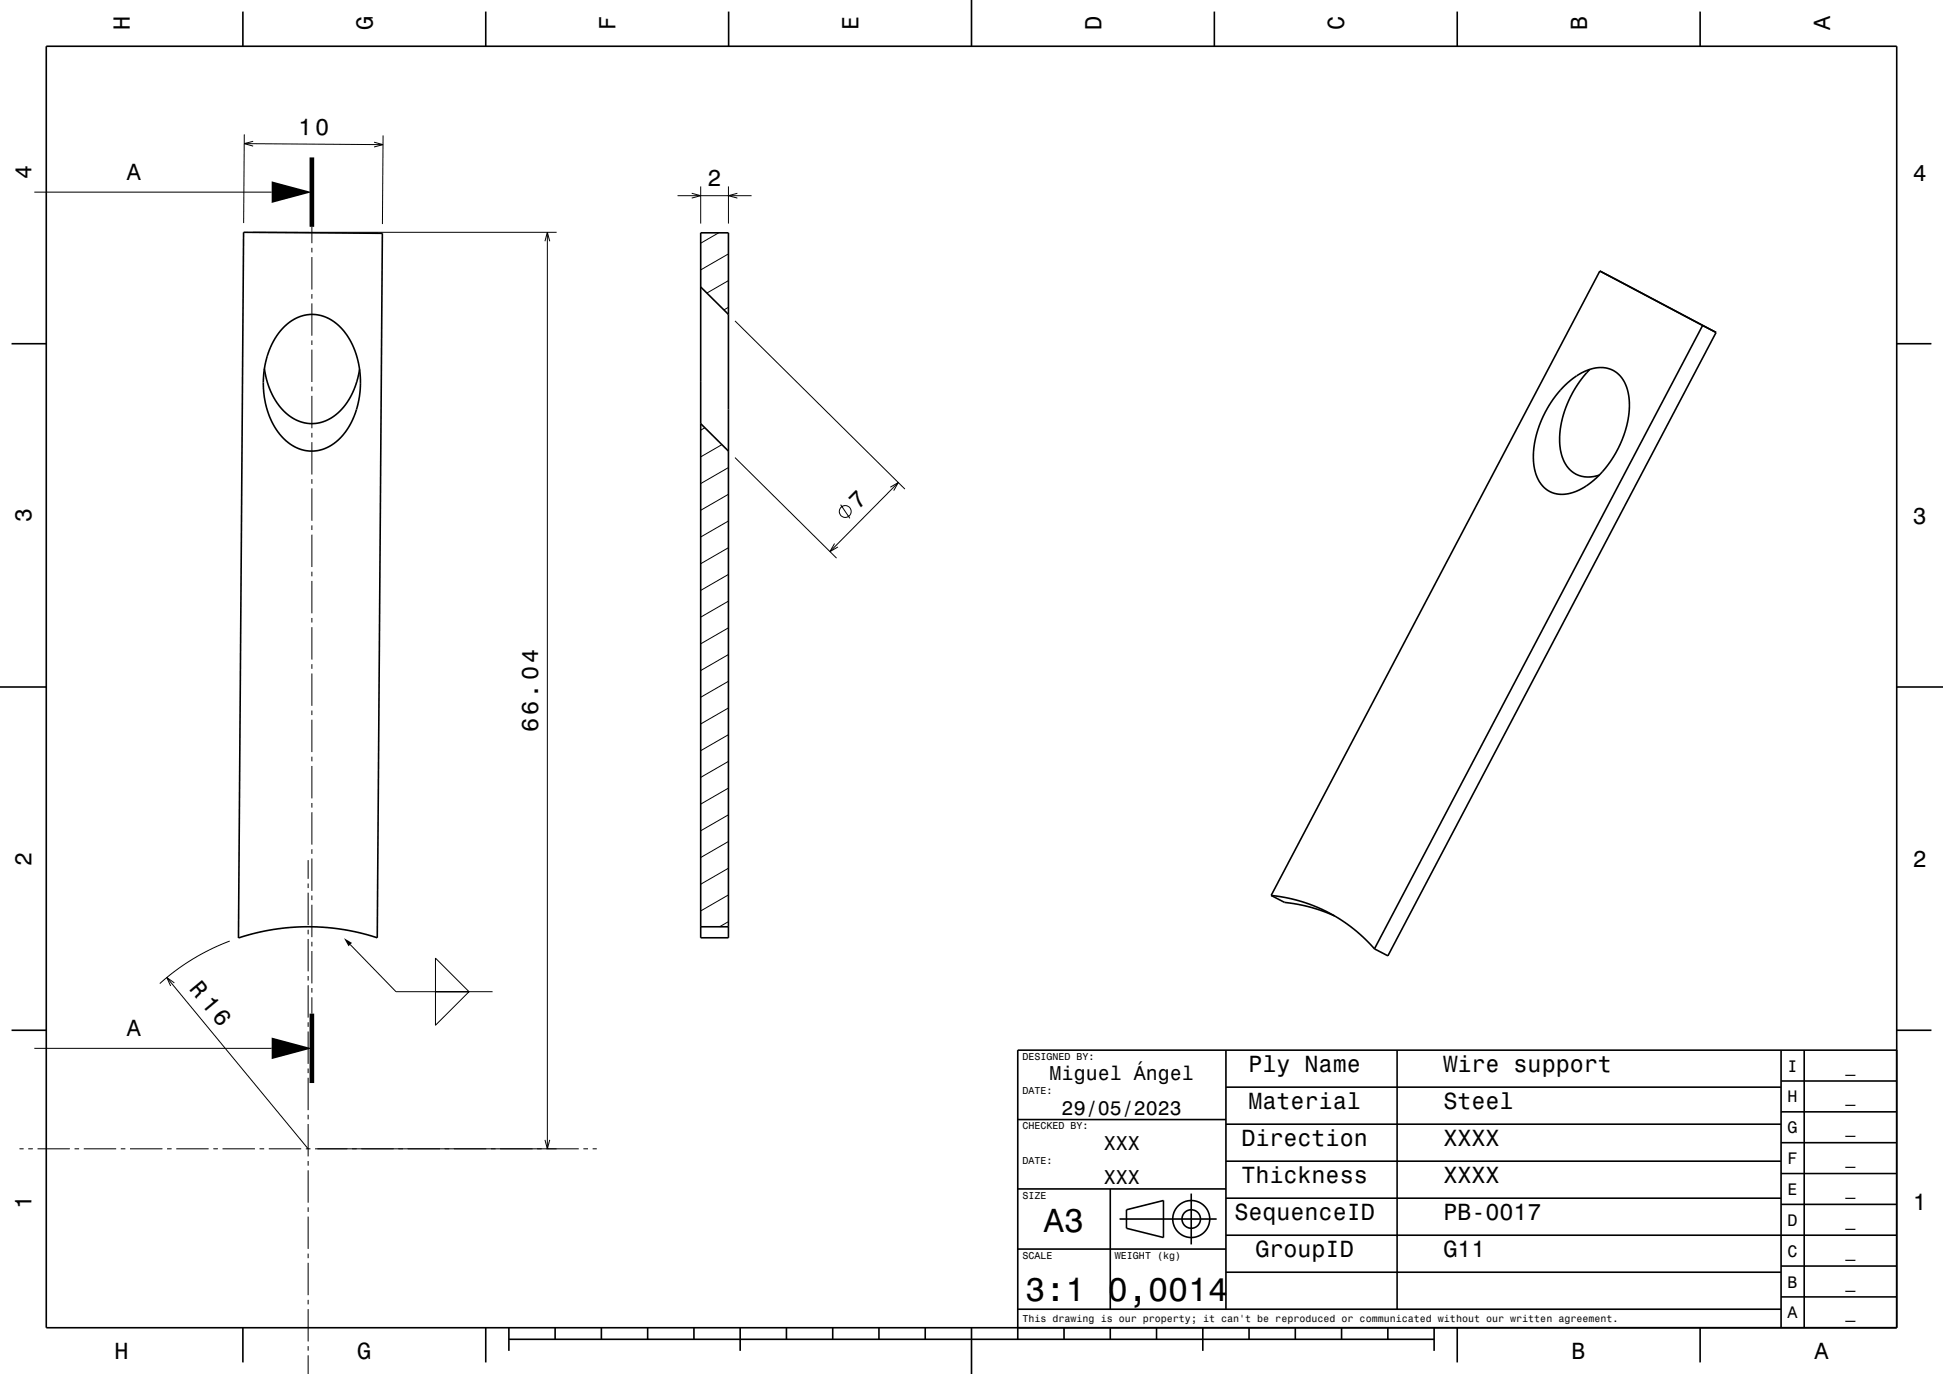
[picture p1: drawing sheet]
<svg xmlns="http://www.w3.org/2000/svg" width="420mm" height="297mm" viewBox="0 0 420 297" stroke-linecap="round" stroke-linejoin="round" font-family="sans-serif">
<g fill="none" stroke="#000" stroke-width=".22">
<path d="M52.8 31l30 .3M52.8 29l-.1 19.2M54.7 30.5l-1.9 .5 1.9 .6M80.9 30.7l1.9 .6-1.9 .5M82.8 29.3l-.1 19.1M7.4 41.5h51.3M54.7 50.2h65.6M67.4 49v3.6M67.4 53.6v1M67.4 55.6v7M117.8 52.1l.5-1.9 .5 1.9M118.3 50.2v198.1"/>
<path d="M146.5 42.3h16M149.5 41.8l2 .5-2 .5M151.5 40.3v8M155.4 50.3l-3.9 2.3M157.5 54.9l-6 3.4M157.5 40.3v8M159.4 41.8l-1.9 .5 1.9 .5M67.4 63.6v1M67.4 65.6v7M67.4 73.6v1M67.4 75.6v7M157.5 66.4l-1 .6"/>
<path d="M157.5 60.7l-4.7 2.6M158.9 69.4l36.7 36.3M67.4 83.6v1M67.4 85.6v7M67.4 93.6v1M67.4 95.6v7M152.4 92.5l-.9 .5M156 96.1l-4.5 2.7M158.9 98.9l21.9 21.7M67.4 103.6v1M67.4 105.6v7M67.4 113.6v1"/>
<path d="M67.4 115.6v7M157.5 118.4l-6 3.5M157.5 112.6l-6 3.5M157.5 106.8l-6 3.5M157.5 101.1l-6 3.4M180.4 117.5l-1 1.7 1.7-1M181.7 109.1l2 2.9M192.5 105.3l1.7-1-1 1.7M194.2 104.3l-14.8 14.9M67.4 123.6v1M67.4 125.6v7M67.4 133.6v1"/>
<path d="M67.4 135.6v7M157.5 135.7l-6 3.5M157.5 129.9l-6 3.5M157.5 124.2l-6 3.4M67.4 143.6v1M67.4 145.6v7M67.4 153.6v1M67.4 155.6v7M157.5 158.8l-6 3.5M157.5 153l-6 3.5M157.5 147.3l-6 3.4M157.5 141.5l-6 3.4"/>
<path d="M67.4 163.6v1M67.4 165.6v7M67.4 173.6v1M67.4 175.6v7M157.5 176.1l-6 3.5M157.5 170.4l-6 3.4M157.5 164.6l-6 3.4M66.6 185.9v4.1M66.6 191v1M66.6 193v7M67.4 183.6v1M67.4 185.6v7"/>
<path d="M67.4 193.6v1M67.4 195.6v7M157.5 199.2l-2 1.1M157.5 193.4l-6 3.5M157.5 187.7l-6 3.4M157.5 181.9l-6 3.5M36.1 211.3l30.5 37M37.7 212.5l-1.6-1.2 .8 1.8M49.7 203.4l-3.9 1.7-4 2.1-4.1 2.8-3.2 2.6M66.6 201v1M66.6 203v7M66.6 211v1"/>
<path d="M66.6 213v7M67.4 203.6v1M67.4 205.6v7M67.4 213.6v1M67.4 215.6v3.5M75.7 204.2l9.9 10.2h20.9M94.1 207.1l7.3 7.3h-7.3zM94.1 214.4h7.3l-7.3 7.2zM7.4 226.6h51.3M66.6 221v1M66.6 223v7M66.6 231v1"/>
<path d="M66.6 233v7M4.2 248.3h.9M6.1 248.3h1M8.1 248.3h7M16.1 248.3h1M18.1 248.3h7M26.1 248.3h1M28.1 248.3h7M36.1 248.3h1M38.1 248.3h7M46.1 248.3h1M48.1 248.3h7"/>
<path d="M56.1 248.3h1M58.1 248.3h7M66.1 248.3h1M66.6 241v1M66.6 243v7M66.6 251v1M66.6 253v7M68.1 248.3h57M117.8 246.4l.5 1.9 .5-1.9M126.1 248.3h1M128.1 248.3h.9M66.6 261v1"/>
<path d="M66.6 263v7M66.6 271v1M66.6 273v7M66.6 281v1M66.6 283v7M66.6 291v1M66.6 293v4"/>
<circle cx="182.7" cy="110.6" r="1.28"/>
</g>
<g fill="none" stroke="#000" stroke-width=".35">
<path d="M10 10h400v277h-400zM52.5 2.5v7.5M105 2.5v7.5M157.5 2.5v7.5M210 0v10M262.5 2.5v7.5M315 2.5v7.5M367.5 2.5v7.5M52.7 50.2l30 .2-1.2 152.3-3.6-1-3.4-.7-4-.5-3.9-.2-3.8 .2-4 .5-3.4 .6-3.9 1.1zM151.5 50.3h6v152.4h-6zM345.8 58.6l-71 135M345.8 58.6l22.2 11.8"/>
<path d="M345.8 58.6l25.1 13.3M2.5 74.3h7.5M57.2 79.7l.4 2.4 .8 2.2 1.1 2.3 1.2 1.5 1.4 1.5 1.6 1 1.9 .8 1.8 .2 1.7-.2 1.8-.7 1.7-1.1 1.4-1.3 1.3-1.7 1-2 .9-2.3 .5-2.5M61.5 70.6l2.2-1.6 2-.8 2.3-.2 2.3 .5 2.1 1.2 1.9 1.9 1.6 2.3 1.2 3.1 .7 3.1 .1 3.2-.4 3.3-.8 3.1-1.4 2.7-1.6 2.2-2 1.6-2.2 1-1.8 .3-1.8-.1-1.7-.6-1.6-.9-1.5-1.4-1.4-1.6-1.1-2-.9-2.4-.5-2.4-.3-2.4 .1-2.6 .3-2.4 .7-2.5 .9-2.1 1.2-1.9zM151.5 62l6 6M343.7 79.8l-1.5 1.7-1.3 1.8-1.4 2.4-.9 2-.8 2.3-.4 2.1-.3 2.2 .1 2.1 .3 1.7 .6 1.7 .9 1.3 1 1 1.1 .6 1.5 .4h1.5l1.6-.4M368 70.4l-70.9 134.7M368 70.4l2.9 1.5M370.9 71.9l-70.9 134.7-2.9-1.5M410 74.3h7.5M151.5 91.6l6 5.9M338.1 83.5l2.5-2.1 2.6-1.4 2.6-.6 2.1 .3 1.7 1 .8 .7 .7 1.1 .8 2.3 .3 3-.4 3.4-.9 3.2-1.6 3.4-1.9 2.9-2.4 2.6-2.5 2-2.4 1.1-1.4 .4-1.3 .1-1.4-.2-.9-.4-1.2-.8-.9-1-.7-1.3-.5-1.5-.3-1.8v-1.6l.2-2.2 .4-1.9 1.3-3.9 2.1-3.7z"/>
<path d="M0 148.5h10M410 148.5h10M274.8 193.6l3.2 .4 3.3 .8 3.1 1.2 2.7 1.2 2.8 1.7 2.4 1.7 2.6 2.2 2.2 2.3M274.8 193.6l2.9 1.5 2.6 .3 2.9 .7 2.6 .8 2.7 1.1M151.5 200.3h6M2.5 222.7h7.5M265 235h120M265 227v56M302 227v56M385 233.7h25M385 227v60M390 227v60"/>
<path d="M410 222.7h7.5M410 227h-190v62.5M220 257h45M220 242h45M240 257v26M257.5 258v11M265 259h120M265 251h120M265 243h120M385 253.7h25M385 247h25M385 240.3h25"/>
<path d="M220 270h45M242 263.5h21M243.5 261.5l8-2v8l-8-2zM265 275h120M265 267h145M385 273.7h25M385 260.3h25M52.5 287v7.5M105 287v7.5M110 289.5h200M110 287v5M120 287v2.5"/>
<path d="M130 287v2.5M140 287v2.5M150 287v2.5M160 287v5M170 287v2.5M180 287v2.5M190 287v2.5M200 287v2.5M210 287v10M220 283h165M230 287v2.5M240 287v2.5"/>
<path d="M250 287v2.5M260 287v5M270 287v2.5M280 287v2.5M290 287v2.5M300 287v2.5M310 287v5M315 287v7.5M367.5 287v7.5M385 280.3h25"/>
<circle cx="257.5" cy="263.5" r="2"/>
<circle cx="257.5" cy="263.5" r="4"/>
</g>
<path d="M67.4 34v15M67.4 219.1v15" fill="none" stroke="#000" stroke-width="1" stroke-linecap="butt"/>
<g fill="#000">
<path d="M58.7 39.2l8.7 2.3-8.7 2.4z" fill-rule="evenodd"/>
<path d="M74.4 202.8l1.7 1-.8 .7z" fill-rule="evenodd"/>
<path d="M58.7 224.3l8.7 2.3-8.7 2.3z" fill-rule="evenodd"/>
</g>
<g font-size="7.2">
<text x="225.7" y="266.3">A3</text>
<text x="221.7" y="281.3">3:1</text>
<text x="239.5" y="281.3">0,0014</text>
</g>
<text font-size="5.1" x="40.8" y="213.9" transform="rotate(50 40.8 213.9)">R 16</text>
<g font-size="5">
<text x="28.1" y="6.5" transform="rotate(-90 28.1 6.5)">H</text>
<text x="80.6" y="6.5" transform="rotate(-90 80.6 6.5)">G</text>
<text x="133.1" y="6.5" transform="rotate(-90 133.1 6.5)">F</text>
<text x="185.6" y="6.5" transform="rotate(-90 185.6 6.5)">E</text>
<text x="238.1" y="6.5" transform="rotate(-90 238.1 6.5)">D</text>
<text x="290.6" y="6.5" transform="rotate(-90 290.6 6.5)">C</text>
<text x="343.1" y="6.5" transform="rotate(-90 343.1 6.5)">B</text>
<text x="395.6" y="6.5" transform="rotate(-90 395.6 6.5)">A</text>
<text x="64.4" y="29.1" transform="rotate(1 64.4 29.1)">10</text>
<text x="6.8" y="38.7" transform="rotate(-90 6.8 38.7)">4</text>
<text x="27.4" y="38.9">A</text>
<text x="152.9" y="40.3">2</text>
<text x="413.5" y="39">4</text>
<text x="6.8" y="112.9" transform="rotate(-90 6.8 112.9)">3</text>
<text x="185.6" y="110.2" transform="rotate(-45 185.6 110.2)">7</text>
<text x="413.5" y="113.2">3</text>
<text x="116.3" y="158.3" transform="rotate(-90 116.3 158.3)">66.04</text>
<text x="6.8" y="187.1" transform="rotate(-90 6.8 187.1)">2</text>
<text x="413.5" y="187.4">2</text>
<text x="27.4" y="224">A</text>
<text x="269.9" y="231.8">Ply Name</text>
<text x="312" y="231.8">Wire support</text>
<text x="269.9" y="239.8">Material</text>
<text x="312" y="239.8">Steel</text>
<text x="268.3" y="247.8">Direction</text>
<text x="312" y="247.8">XXXX</text>
<text x="268.3" y="255.8">Thickness</text>
<text x="312" y="255.8">XXXX</text>
<text x="6.8" y="261.3" transform="rotate(-90 6.8 261.3)">1</text>
<text x="266.8" y="263.8">SequenceID</text>
<text x="312" y="263.8">PB-0017</text>
<text x="413.5" y="261.6">1</text>
<text x="271.4" y="271.8">GroupID</text>
<text x="312" y="271.8">G11</text>
<text x="24.7" y="293.8">H</text>
<text x="77.2" y="293.8">G</text>
<text x="339.7" y="293.8">B</text>
<text x="392.2" y="293.8">A</text>
</g>
<g font-size="4.3">
<text x="226.9" y="233.5">Miguel Ángel</text>
<text x="229.5" y="241">29/05/2023</text>
<text x="238.6" y="248.5">XXX</text>
<text x="238.6" y="256">XXX</text>
</g>
<g font-size="3.6">
<text x="386.4" y="231.6">I</text>
<text x="398.9" y="231.6">_</text>
<text x="386.4" y="238.3">H</text>
<text x="398.9" y="238.3">_</text>
<text x="386.4" y="245">G</text>
<text x="398.9" y="245">_</text>
<text x="386.4" y="251.6">F</text>
<text x="398.9" y="251.6">_</text>
<text x="386.4" y="258.3">E</text>
<text x="398.9" y="258.3">_</text>
<text x="386.4" y="265">D</text>
<text x="398.9" y="265">_</text>
<text x="386.4" y="271.6">C</text>
<text x="398.9" y="271.6">_</text>
<text x="386.4" y="278.3">B</text>
<text x="398.9" y="278.3">_</text>
<text x="386.4" y="285">A</text>
<text x="398.9" y="285">_</text>
</g>
<g font-size="2.2">
<text x="221" y="229.1">DESIGNED BY:</text>
<text x="221" y="236.6">DATE:</text>
<text x="221" y="244.1">CHECKED BY:</text>
<text x="221" y="251.6">DATE:</text>
<text x="221" y="259.1">SIZE</text>
<text x="221" y="272.1">SCALE</text>
<text x="241" y="272.1">WEIGHT (kg)</text>
<text x="221" y="285.8">This drawing is our property; it can't be reproduced or communicated without our written agreement.</text>
</g>
</svg>
